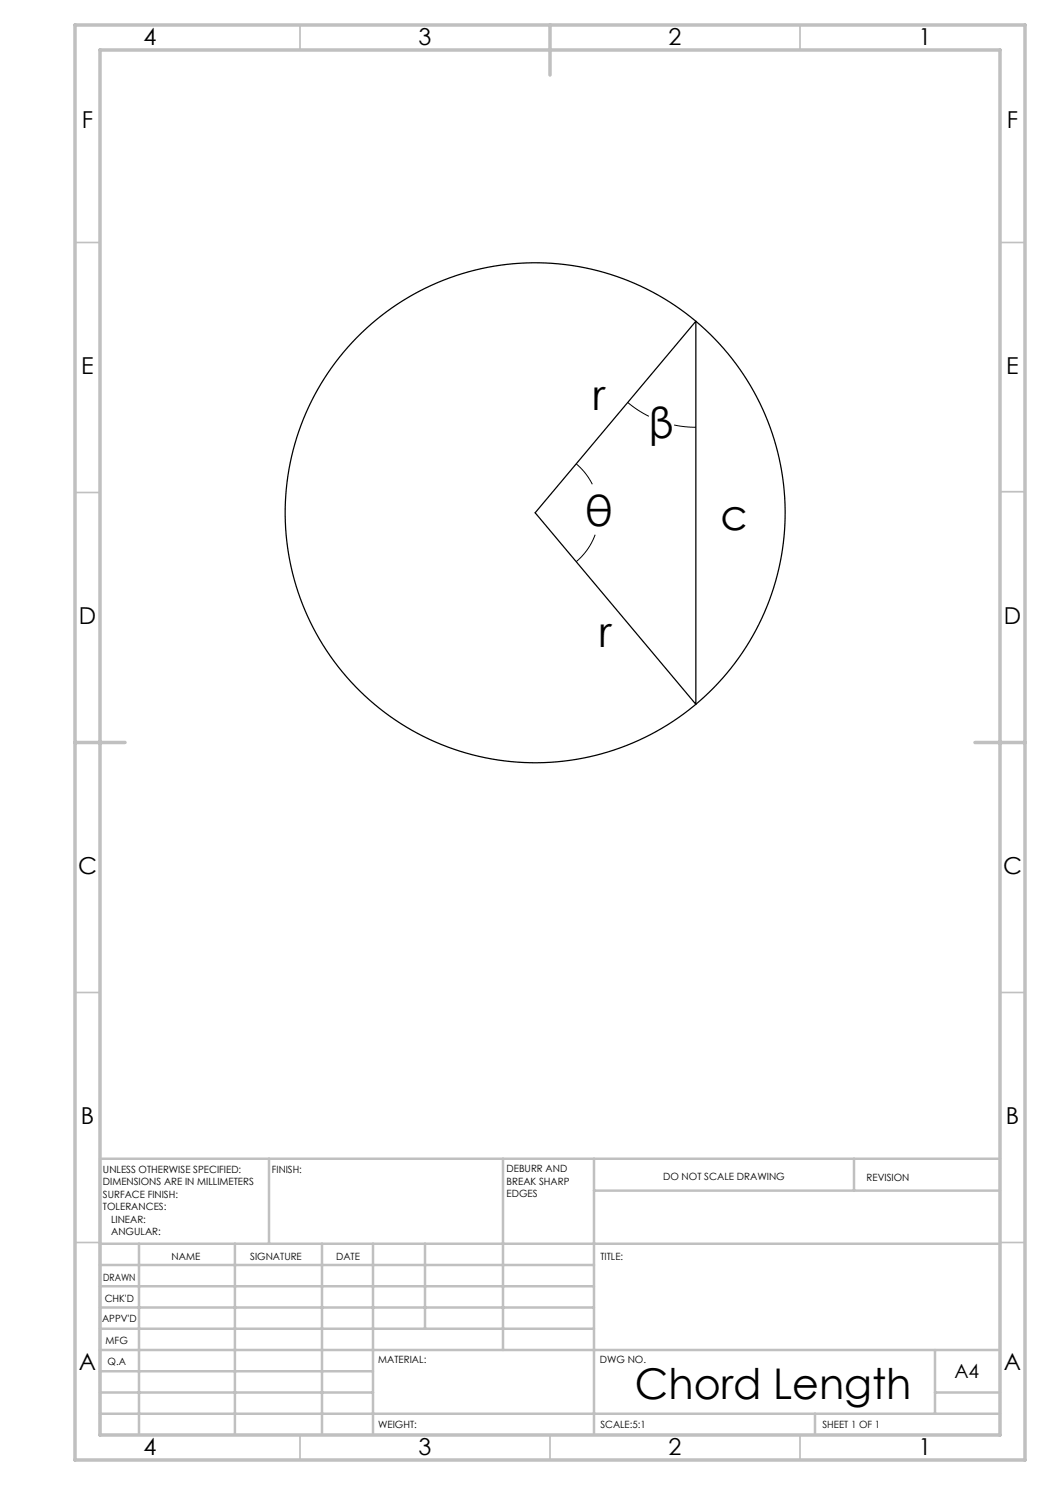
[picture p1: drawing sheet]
<svg xmlns="http://www.w3.org/2000/svg" width="210mm" height="297mm" viewBox="0 0 210 297" stroke-linecap="round" stroke-linejoin="round" font-family="sans-serif">
<path d="M115.2 92.8a12.8 12.8 0 0 1 3.3 4.1M125.5 80.5a21.2 21.2 0 0 0 4.3 2.8M134.8 85l2.2 .3 2.2 .2M119 106.9a12.8 12.8 0 0 1-3.8 5.4" fill="none" stroke="#000" stroke-width=".2"/>
<g fill="none" stroke="#000" stroke-width=".25">
<path d="M139.2 64.3v76.6l-32.2-38.3z"/>
<circle cx="107" cy="102.6" r="50"/>
</g>
<g fill="none" stroke="#c0c0c0" stroke-width=".35">
<path d="M60 5v5M160 5v5M15 48.5h5M200 48.5h5M15 98.5h5M200 98.3h5M15 198.5h5M200 198.5h5M15 248.5h5M200 248.5h5M60 287v5M110 287v5"/>
<path d="M160 287v5"/>
</g>
<g fill="none" stroke="#c0c0c0" stroke-width=".5">
<path d="M53.8 231.8v17M100.6 231.8v38.2M118.8 231.8v55.2M118.8 238.1h81.2M170.8 231.8v6.3M200 231.8h-180v55.2M20 248.8h180M20 257.3h98.8M20 253h98.8M27.8 248.8v38.2M47 248.8v38.2M64.4 248.8v38.2"/>
<path d="M74.6 248.8v38.2M85 248.8v17M20 265.8h98.8M20 261.5h98.8M20 278.5h54.6M20 274.3h54.6M20 270h180M187 278.5h13M187 270v12.8M20 282.8h180M163 282.8v4.2"/>
</g>
<path d="M15 5h190v287h-190zM20 10h180v277h-180zM110 5v10M15 148.5h10M195 148.5h10" fill="none" stroke="#c0c0c0" stroke-width=".7"/>
<g font-size="8.5">
<text x="118.5" y="81.9">r</text>
<text x="129.8" y="87.5">β</text>
<text x="117" y="105.1">θ</text>
<text x="144.1" y="106.1">c</text>
<text x="119.8" y="129.4">r</text>
<text x="127" y="279.7">Chord Length</text>
</g>
<g font-size="4.7">
<text x="28.7" y="9">4</text>
<text x="83.7" y="9">3</text>
<text x="133.7" y="9">2</text>
<text x="183.7" y="9">1</text>
<text x="16.4" y="25.5">F</text>
<text x="201.4" y="25.5">F</text>
<text x="16.2" y="74.7">E</text>
<text x="201.2" y="74.8">E</text>
<text x="15.8" y="124.7">D</text>
<text x="200.8" y="124.7">D</text>
<text x="15.6" y="174.7">C</text>
<text x="200.6" y="174.8">C</text>
<text x="16.2" y="224.8">B</text>
<text x="201.2" y="224.8">B</text>
<text x="15.8" y="274">A</text>
<text x="200.8" y="274">A</text>
<text x="28.7" y="291">4</text>
<text x="83.7" y="291">3</text>
<text x="133.7" y="291">2</text>
<text x="183.7" y="291">1</text>
</g>
<text font-size="3.9" x="190.9" y="275.5">A4</text>
<g font-size="2">
<text x="20.6" y="234.6">UNLESS OTHERWISE SPECIFIED:</text>
<text x="20.6" y="237.1">DIMENSIONS ARE IN MILLIMETERS</text>
<text x="20.6" y="239.6">SURFACE FINISH:</text>
<text x="54.4" y="234.6">FINISH:</text>
<text x="101.3" y="234.5">DEBURR AND</text>
<text x="101.3" y="237">BREAK SHARP</text>
<text x="101.3" y="239.5">EDGES</text>
<text x="132.6" y="236">DO NOT SCALE DRAWING</text>
<text x="173.3" y="236.2">REVISION</text>
<text x="20.6" y="242.1">TOLERANCES:</text>
<text x="22.2" y="244.6">LINEAR:</text>
<text x="22.2" y="247.1">ANGULAR:</text>
<text x="34.3" y="252">NAME</text>
<text x="50" y="251.9">SIGNATURE</text>
<text x="67.2" y="251.9">DATE</text>
<text x="120.1" y="251.9">TITLE:</text>
<text x="20.6" y="256.1">DRAWN</text>
<text x="20.9" y="260.3">CHK'D</text>
<text x="20.4" y="264.4">APPV'D</text>
<text x="21.1" y="268.8">MFG</text>
<text x="21.5" y="273">Q.A</text>
<text x="75.6" y="272.5">MATERIAL:</text>
<text x="120" y="272.5">DWG NO.</text>
<text x="75.6" y="285.5">WEIGHT:</text>
<text x="120.1" y="285.6">SCALE:5:1</text>
<text x="164.5" y="285.6">SHEET 1 OF 1</text>
</g>
</svg>
